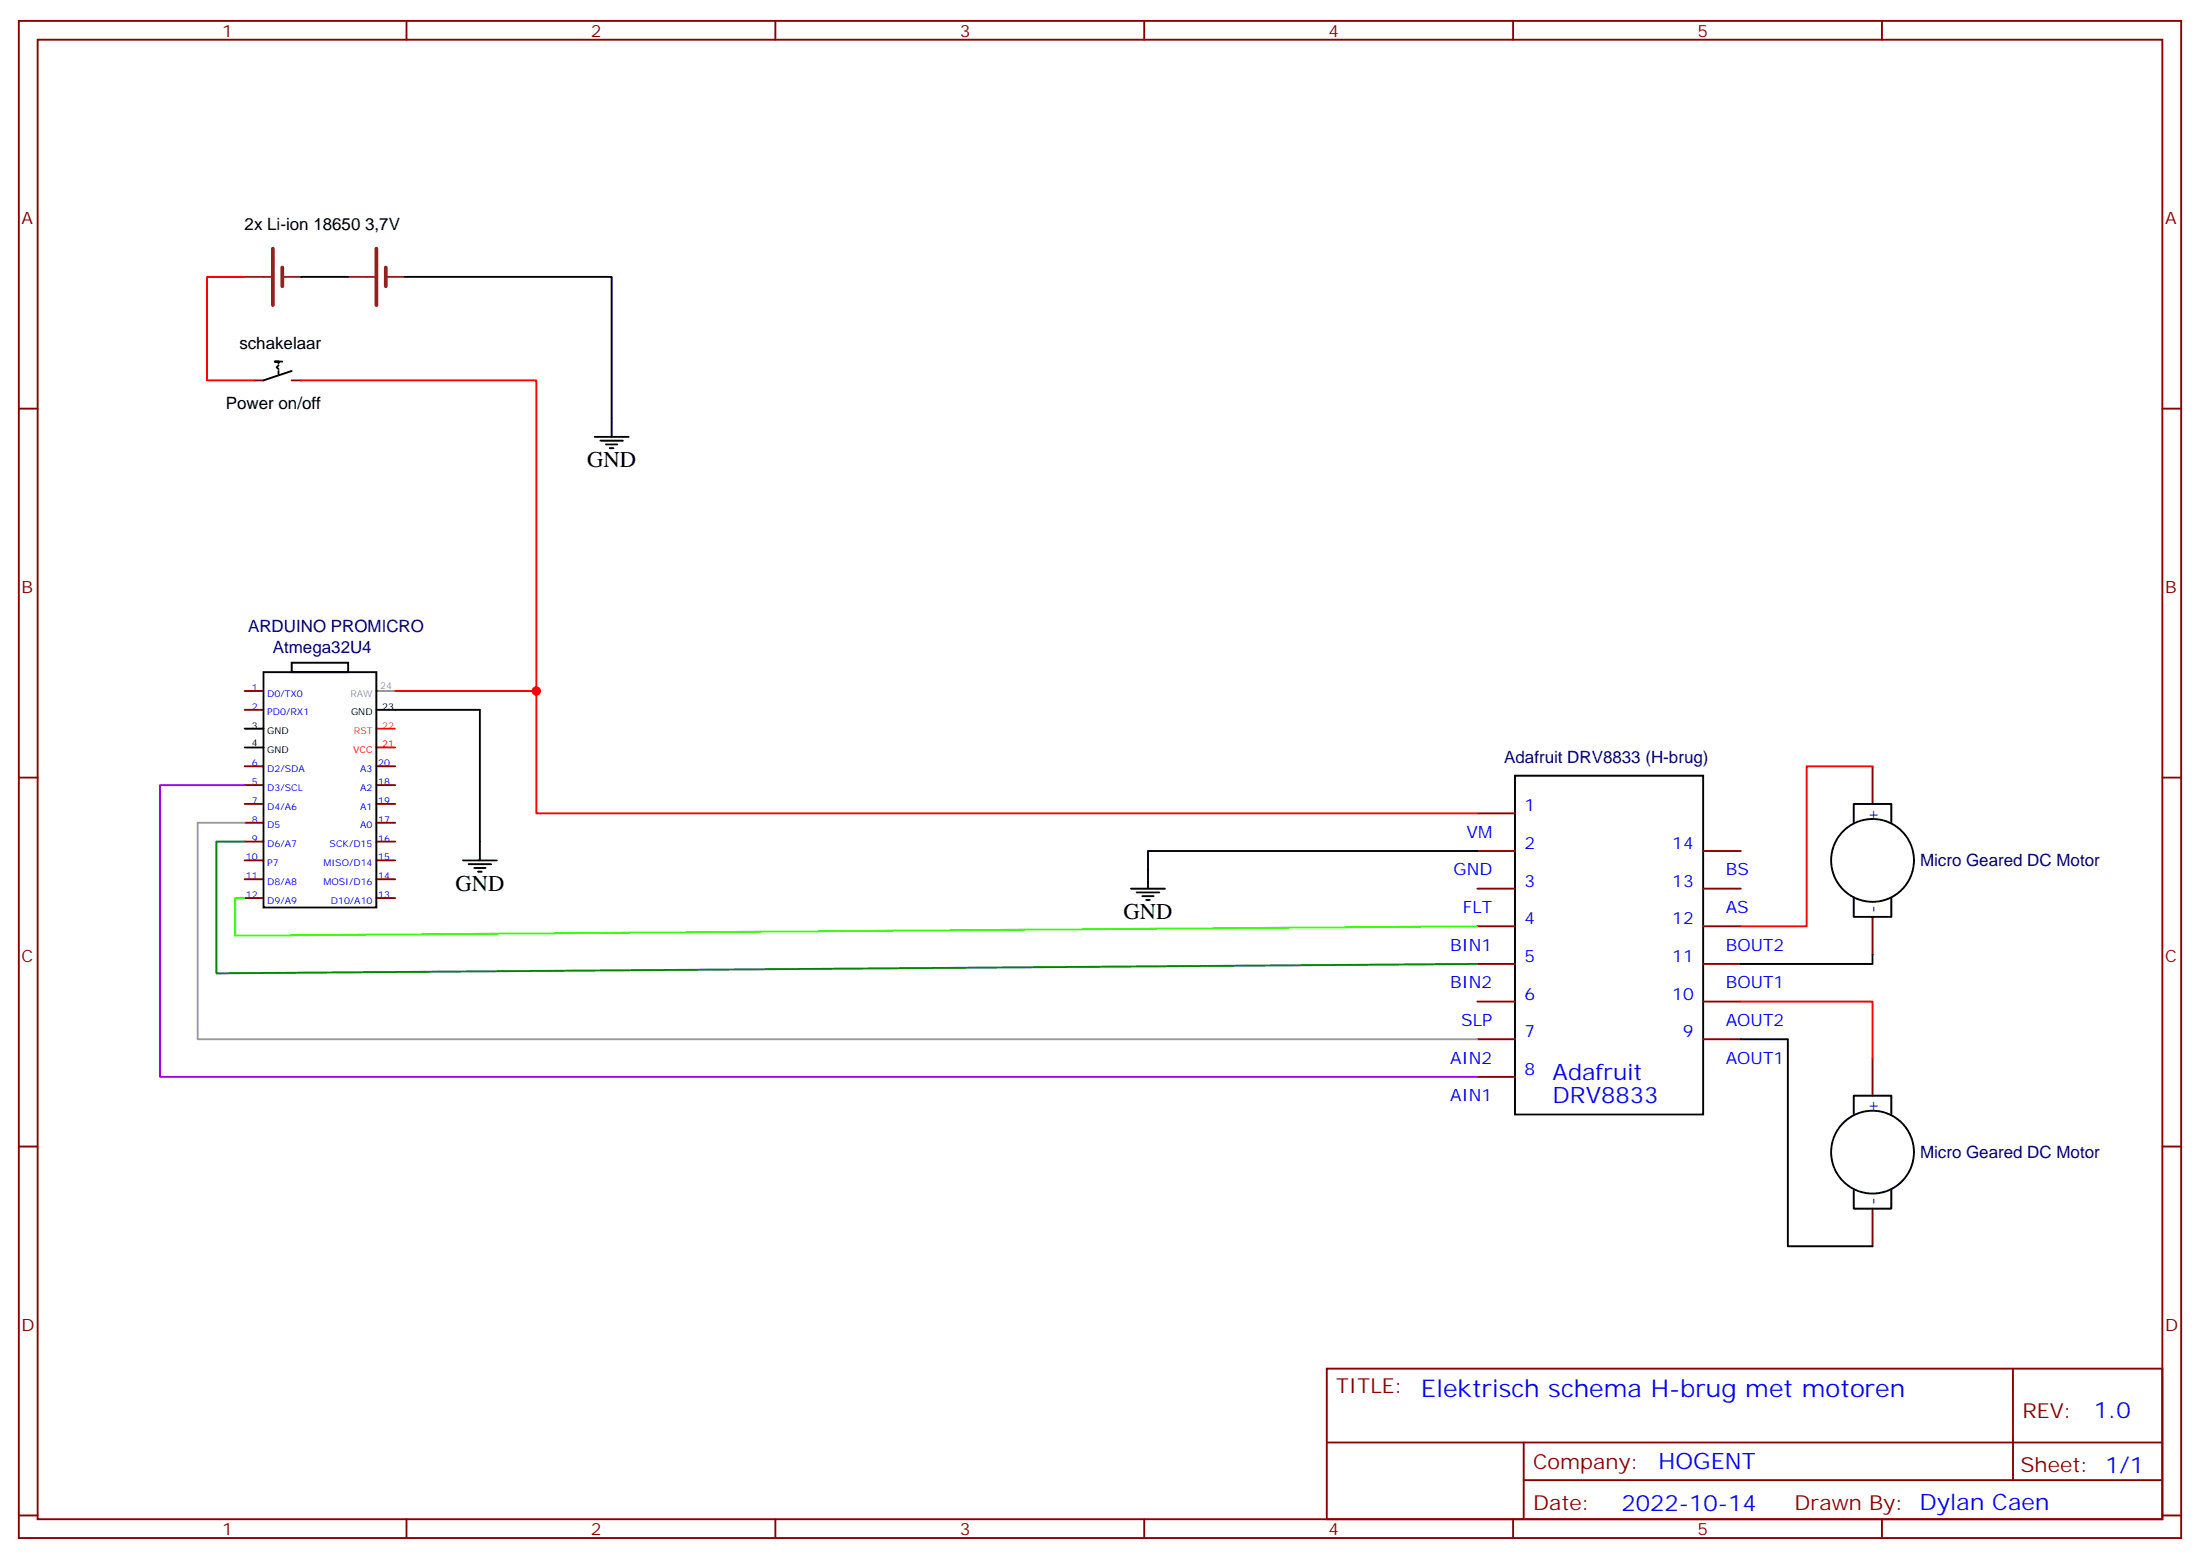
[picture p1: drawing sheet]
<svg xmlns="http://www.w3.org/2000/svg" width="412mm" height="292mm" viewBox="0 0 412 292" stroke-linecap="round" stroke-linejoin="round" font-family="sans-serif">
<g fill="none" stroke="#870000" stroke-width=".35">
<path d="M3.5 3.9h405.4v284.4h-405.4zM7.1 7.4h398.2v277.3h-398.2zM76.2 3.9v3.5M145.3 3.9v3.5M214.5 3.9v3.5M283.6 3.9v3.5M352.8 3.9v3.5M3.5 76.6h3.6M47.6 71.3h1.8M54.7 71.3h1.7M405.3 76.6h3.6M45.9 129.5h3.5"/>
<path d="M45.9 133h3.5M3.5 145.7h3.6M45.9 143.6h3.5M45.9 147.1h3.5M45.9 150.7h3.5M45.9 154.2h3.5M45.9 157.7h3.5M70.6 143.6h3.5M70.6 147.1h3.5M70.6 150.7h3.5M70.6 154.2h3.5M70.6 157.7h3.5"/>
<path d="M276.9 152.4h7.1M276.9 159.5h7.1M319.3 159.5h7M351 143.6v7.1M405.3 145.7h3.6M45.9 161.3h3.5M45.9 164.8h3.5M45.9 168.3h3.5M70.6 161.3h3.5M70.6 164.8h3.5M70.6 168.3h3.5M276.9 166.5h7.1"/>
<path d="M276.9 173.6h7.1M319.3 166.5h7M319.3 173.6h7M351 171.8v7.1M276.9 180.7h7.1M276.9 187.7h7.1M276.9 194.8h7.1M319.3 180.7h7M319.3 187.7h7M319.3 194.8h7M351 198.3v7.1M3.5 214.9h3.6"/>
<path d="M276.9 201.8h7.1M405.3 214.9h3.6M351 226.5v7.1M248.7 256.5h156.6v28.2h-156.6zM377.3 256.5v20.9M248.7 270.4h156.5M285.6 277.4h119.6M285.6 270.4v14.1M3.5 284h3.6M76.2 284.7v3.6M145.3 284.7v3.6M214.5 284.7v3.6"/>
<path d="M283.6 284.7v3.6M352.8 284.7v3.6M405.3 284h3.6"/>
</g>
<g fill="none" stroke="#000" stroke-width=".35">
<path d="M56.4 51.9h8.9M75.8 51.9h38.9v30M52.2 68.5l-.3 .3 .3 .4M52.2 69.5v.7M52.9 67.8h-1.4h.7v.3M54.7 69.5l-5.3 1.8M111.5 81.9h6.3M112.5 82.6h4.3M113.6 83.3h2.1M114.3 84h.7M45.9 136.6h3.5M49.4 126h21.2v44.1h-21.2z"/>
<path d="M54.7 124.2h10.6v1.8h-10.6zM70.6 133h19.4v28.3M45.9 140.1h3.5M276.9 159.5h-61.7v7M284 145.4h35.3v63.5h-35.3zM347.5 154.2v-3.5h7v3.5M86.8 161.3h6.3M87.8 162h4.3M88.9 162.7h2.1M89.6 163.4h.7M212 166.5h6.4M213.1 167.3h4.2"/>
<path d="M214.1 168h2.2M214.8 168.7h.7M347.5 168.3v3.5h7v-3.5M351 178.9v1.8h-24.7M326.3 194.8h8.8v38.8h15.9M347.5 208.9v-3.5h7v3.5M347.5 223v3.5h7v-3.5"/>
<circle cx="351" cy="161.3" r="7.8"/>
<circle cx="351" cy="215.9" r="7.8"/>
</g>
<path d="M45.9 51.9h-7.1v19.4h8.8M56.4 71.3h44.1v58.2M74.1 129.5h26.4v22.9h176.4M70.6 140.1h3.5M351 143.6h-12.3v30h-12.4M326.3 187.7h24.7v10.6" fill="none" stroke="#f00" stroke-width=".35"/>
<path d="M70.6 136.6h3.5" fill="none" stroke="#f60" stroke-width=".35"/>
<path d="M70.6 129.5h3.5M45.9 154.2h-8.9v40.6h239.9" fill="none" stroke="#999" stroke-width=".35"/>
<path d="M51.2 46.6v10.6M52.9 50.1v3.6M70.6 46.6v10.6M72.3 50.1v3.6" fill="none" stroke="#8c2424" stroke-width=".71"/>
<path d="M45.9 51.9h4.9M52.9 51.9h3.5M65.3 51.9h4.9M72.3 51.9h3.5" fill="none" stroke="#8c2424" stroke-width=".35"/>
<path d="M45.9 147.1h-15.9v54.7h246.9" fill="none" stroke="#90f" stroke-width=".35"/>
<path d="M45.9 157.7h-5.3v24.7l236.3-1.7" fill="none" stroke="#008700" stroke-width=".35"/>
<path d="M45.9 168.3h-1.8v7.1l232.8-1.8" fill="none" stroke="#3f0" stroke-width=".35"/>
<circle cx="100.5" cy="129.5" r=".88" fill="#c00"/>
<text font-size="4.6" fill="#00f" x="266.3" y="261.8">Elektrisch schema H-brug met motoren</text>
<g font-size="4.2">
<text x="110.1" y="87.5">GND</text>
<text x="85.4" y="166.9">GND</text>
<text x="210.6" y="172.2">GND</text>
</g>
<g font-size="4.2" fill="#00f">
<text x="291" y="202.5">Adafruit</text>
<text x="291" y="206.7">DRV8833</text>
<text x="392.5" y="265.8">1.0</text>
<text x="310.9" y="275.3">HOGENT</text>
<text x="304" y="283.1">2022-10-14</text>
</g>
<g font-size="3.9" fill="#800">
<text x="250.5" y="261.1">TITLE:</text>
<text x="379.1" y="265.8">REV:</text>
<text x="287.4" y="275.3">Company:</text>
<text x="378.7" y="275.9">Sheet: 1/1</text>
<text x="287.4" y="283">Date:</text>
<text x="336.4" y="283.1">Draw</text>
<text x="346.6" y="283.1">n By: Dylan Caen</text>
</g>
<g font-size="3.2" fill="#800">
<text x="41.6" y="6.9">1</text>
<text x="110.8" y="6.9">2</text>
<text x="179.9" y="6.9">3</text>
<text x="249.1" y="6.9">4</text>
<text x="318.2" y="6.9">5</text>
<text x="4.1" y="42">A</text>
<text x="405.9" y="42">A</text>
<text x="4.1" y="111.2">B</text>
<text x="405.9" y="111.2">B</text>
<text x="4.1" y="180.3">C</text>
<text x="405.9" y="180.3">C</text>
<text x="4.1" y="249.4">D</text>
<text x="405.9" y="249.4">D</text>
<text x="41.6" y="287.7">1</text>
<text x="110.8" y="287.7">2</text>
<text x="179.9" y="287.7">3</text>
<text x="249.1" y="287.7">4</text>
<text x="318.2" y="287.7">5</text>
</g>
<g font-size="3.2">
<text x="45.9" y="43.1">2x Li-ion 18650 3,7V</text>
<text x="44.9" y="65.4">schakelaar</text>
<text x="42.3" y="76.6">Power on/off</text>
</g>
<g font-size="3.2" fill="#000080">
<text x="46.5" y="118.4">ARDUINO PROMICRO</text>
<text x="51.2" y="122.4">Atmega32U4</text>
<text x="282" y="143">Adafruit DRV8833 (H-brug)</text>
<text x="359.9" y="162.4">Micro Geared DC Motor</text>
<text x="359.9" y="217.1">Micro Geared DC Motor</text>
</g>
<g font-size="3.2" fill="#00f">
<text x="285.8" y="152.1">1</text>
<text x="352.1" y="154" transform="rotate(-90 352.1 154)">+</text>
<text x="274.9" y="157">VM</text>
<text x="285.8" y="159.1">2</text>
<text x="313.5" y="159.1">14</text>
<text x="272.5" y="164.1">GND</text>
<text x="285.8" y="166.2">3</text>
<text x="313.5" y="166.2">13</text>
<text x="323.5" y="164.1">BS</text>
<text x="274.2" y="171.1">FLT</text>
<text x="285.8" y="173.2">4</text>
<text x="313.5" y="173.2">12</text>
<text x="323.5" y="171.1">AS</text>
<text x="352.1" y="171.1" transform="rotate(-90 352.1 171.1)">-</text>
<text x="271.9" y="178.2">BIN1</text>
<text x="323.5" y="178.2">BOUT2</text>
<text x="271.9" y="185.2">BIN2</text>
<text x="285.8" y="180.3">5</text>
<text x="313.5" y="180.3">11</text>
<text x="323.5" y="185.2">BOUT1</text>
<text x="285.8" y="187.4">6</text>
<text x="313.5" y="187.4">10</text>
<text x="273.9" y="192.3">SLP</text>
<text x="285.8" y="194.4">7</text>
<text x="315.5" y="194.4">9</text>
<text x="323.5" y="192.3">AOUT2</text>
<text x="271.9" y="199.4">AIN2</text>
<text x="285.8" y="201.5">8</text>
<text x="323.5" y="199.4">AOUT1</text>
<text x="271.9" y="206.4">AIN1</text>
<text x="352.1" y="208.7" transform="rotate(-90 352.1 208.7)">+</text>
<text x="352.1" y="225.8" transform="rotate(-90 352.1 225.8)">-</text>
</g>
<g font-size="1.8" fill="#00f">
<text x="47.2" y="129.5">1</text>
<text x="50.1" y="130.6">D0/TX0</text>
<text x="47.2" y="133">2</text>
<text x="50.1" y="134.1">PD0/RX1</text>
<text x="47.2" y="143.6">6</text>
<text x="70.9" y="143.6">20</text>
<text x="47.2" y="147.1">5</text>
<text x="50.1" y="144.7">D2/SDA</text>
<text x="50.1" y="148.2">D3/SCL</text>
<text x="67.5" y="148.2">A2</text>
<text x="67.5" y="144.7">A3</text>
<text x="70.9" y="147.1">18</text>
<text x="47.2" y="150.7">7</text>
<text x="47.2" y="154.2">8</text>
<text x="50.1" y="151.7">D4/A6</text>
<text x="50.1" y="155.3">D5</text>
<text x="67.5" y="155.3">A0</text>
<text x="67.5" y="151.7">A1</text>
<text x="70.9" y="154.2">17</text>
<text x="70.9" y="150.7">19</text>
<text x="46.1" y="161.3">10</text>
<text x="47.2" y="157.7">9</text>
<text x="50.1" y="158.8">D6/A7</text>
<text x="61.8" y="158.8">SCK/D15</text>
<text x="70.9" y="161.3">15</text>
<text x="70.9" y="157.7">16</text>
<text x="46.1" y="164.8">11</text>
<text x="50.1" y="162.3">P7</text>
<text x="50.1" y="165.8">D8/A8</text>
<text x="60.6" y="165.8">MOSI/D16</text>
<text x="60.6" y="162.3">MISO/D14</text>
<text x="70.9" y="164.8">14</text>
<text x="46.1" y="168.3">12</text>
<text x="50.1" y="169.4">D9/A9</text>
<text x="62" y="169.4">D10/A10</text>
<text x="70.9" y="168.3">13</text>
</g>
<g font-size="1.8" fill="#999">
<text x="65.7" y="130.6">RAW</text>
<text x="71.3" y="129.2">24</text>
</g>
<g font-size="1.8">
<text x="47.2" y="136.6">3</text>
<text x="50.1" y="137.6">GND</text>
<text x="65.8" y="134.1">GND</text>
<text x="71.6" y="133">23</text>
<text x="47.2" y="139.7">4</text>
<text x="50.1" y="141.1">GND</text>
</g>
<g font-size="1.8" fill="#f60">
<text x="66.3" y="137.6">RST</text>
<text x="71.6" y="136.6">22</text>
</g>
<g font-size="1.8" fill="#f00">
<text x="66.2" y="141.1">VCC</text>
<text x="71.6" y="140.1">21</text>
</g>
</svg>
